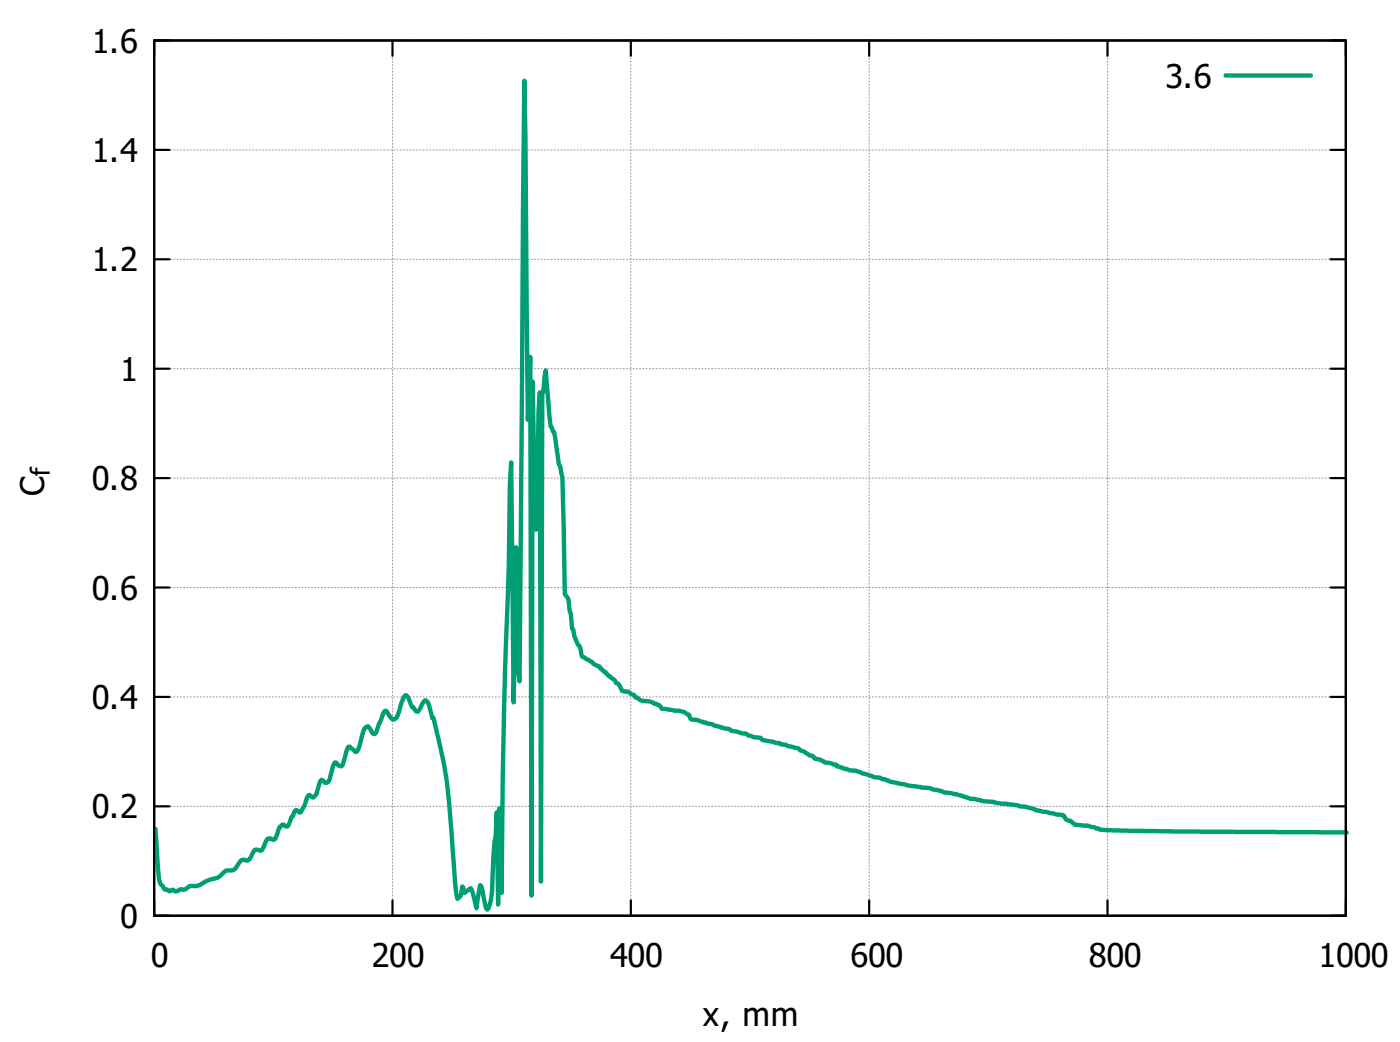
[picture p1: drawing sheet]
<svg xmlns="http://www.w3.org/2000/svg" width="226mm" height="168mm" viewBox="0 0 226 168" stroke-linecap="round" stroke-linejoin="round" font-family="sans-serif">
<g fill="none" stroke="#a0a0a4" stroke-width=".18" stroke-dasharray=".2 .4">
<path d="M24.9 6.5h192.1M24.9 24.2h192.1M24.9 59.4h192.1M24.9 41.8h192.1M24.9 77h192.1M24.9 94.7h192.1M24.9 112.3h192.1M24.9 129.9h192.1M24.9 147.6h192.1M24.9 147.6v-141.1M63.3 147.6v-141.1M101.7 147.6v-141.1"/>
<path d="M140.2 147.6v-141.1M178.6 147.6v-141.1M217 147.6v-141.1"/>
</g>
<g fill="none" stroke="#000" stroke-width=".35">
<path d="M24.9 6.5h192.1v141.1h-192.1zM27.3 6.5h-2.4v2.5M63.3 6.5v2.5M101.7 6.5v2.5M140.2 6.5v2.5M178.6 6.5v2.5M214.6 6.5h2.4v2.5M24.9 24.2h2.4M214.6 24.2h2.4M24.9 59.4h2.4M24.9 41.8h2.4M214.6 59.4h2.4"/>
<path d="M214.6 41.8h2.4M24.9 77h2.4M214.6 77h2.4M24.9 94.7h2.4M214.6 94.7h2.4M24.9 112.3h2.4M214.6 112.3h2.4M24.9 129.9h2.4M214.6 129.9h2.4M24.9 145.1v2.5h2.4M63.3 145.1v2.5M101.7 145.1v2.5"/>
<path d="M140.2 145.1v2.5M178.6 145.1v2.5M217 145.1v2.5h-2.4"/>
</g>
<path d="M197.6 12.2h13.8M25.1 133.6l.5 8.1 .2 .7 .8 1a.68 .68 0 0 1 .8 .2l.4-.2 .6 .3 .9-.4a1.07 1.07 0 0 0 1.2-.4l.4-.1a3.5 3.5 0 0 0 2.5-.8l.7-.3a2.8 2.8 0 0 0 2.2-1.2l.3-.2a1.46 1.46 0 0 0 1.8-.9l.4-.6a1.09 1.09 0 0 1 1.1-.1 3.9 3.9 0 0 0 1.1-1.7l.4-.1 .6 .2 .2-.1 .4-.7a1.38 1.38 0 0 1 .8-1.2h.1l.6 .2a2.17 2.17 0 0 0 .8-1.5l.2-.5 .6-.4a.62 .62 0 0 0 .7 .2l.6-1.5h.2l.4-1 .2-.1 .5 .5 .3-.2 .1-.4a4.1 4.1 0 0 0 .8-1.9l.2-.3 .2-.1 .6 .4 .3-.3 .3-.3 .5-2 .2-.2h.2l.4 .4 .2 .1 .4-.2 1-3.1h.1l.4 .4 .4 .2h.2l.2-.3 .6-2.1 .3-.8 .3 .1 .9 .8 .2-.1 .2-.4 .9-3.3 .6-.4 .8 1.2 .4 .1 .2-.3 .8-2a1.74 1.74 0 0 1 .7-1.5l.8 1.1 .4 .3a.9 .9 0 0 0 .7-.7l.6-1.8 .6-1.3 .2-.1 .2 .2 .8 1.8h.1l.6 .7h.2l.8-1.4 .4-.5 .4 .3 .7 2.6h.2l.8 3.3a73.2 73.2 0 0 1 2.1 15.1l.6 8.1 .4 2.7 .5-.6 .2-1.4 .2 .1 .2 .9 1-.8 .2 .3 .7 3 .6-3.8 .2 .2 .8 3.6 .2 .2a5.7 5.7 0 0 0 .7-2.8l.3-5.5 .1-2.5 .2-1.1 .2-3.8 .2 14.9 .2-15.5 .2 .9 .2 12.7a1283 1283 0 0 1 1.2-52.9l.1-13.3 .2-3.2 .4 38.7 .4-25 .2 4 .2 15.7 .2 1.9 .8-96.8 .5 54.7 .4-10.2 .2 86.8 .2-82.8 .6 23.9 .4-19.2 .2-3 .1 78.9 .3-78.7 .1-.3 .4-3.4 .8 9 .2 .2 .2 .6 .2 .1 .7 5.2 .2 .3 .4 1.8 .4 18.9 .6 .8 .2 1.8 .2 .6 .1 2.3 .3 .2 .1 1.1 .6 1.3 .4 .5 .2 1.3 .2 .2 1.5 .8 .2 .3 1 .4 .2 .4 .6 .5h.1l.6 .7h.2l.2 .2a1.38 1.38 0 0 1 .8 .9l.4 .1 .5 1.2h.6a.72 .72 0 0 1 .8 .4 .93 .93 0 0 1 .7 .6 .83 .83 0 0 1 .8 .4l.8 .2a3.1 3.1 0 0 1 1.7 .4l.6 .3 .4 .5 2.1 .3h.8l.7 .2 .8 .5 .2 .6 .2 .1 1 .1 .9 .4 1.6 .4 .2 .1 1.3 .4a2.53 2.53 0 0 1 1.6 .5l1.9 .4a.76 .76 0 0 1 .7 .4h.4l.4 .2 1.2 .1a.86 .86 0 0 0 .9 .5l2.1 .4 .2 .2h.8l.4 .2 1.2 .3a.72 .72 0 0 1 .7 .4 2.92 2.92 0 0 1 1.5 .9 .69 .69 0 0 1 .8 .4l1 .2 .7 .5 1.8 .3 .2 .3 .4 .1 .8 .3h.3l.4 .2 1.2 .1 2.7 1 1.1 .1 .4 .3h.4l1 .4 3.2 .7 1.8 .2 1.3 .1 .6 .3 1.1 .1 .4 .3 2.1 .3 2.3 .7h.6a9.8 9.8 0 0 0 3.3 .6l.2 .1 1.9 .2 1.5 .2 .4 .1 1 .1 1.4 .4 .3 .2 4.5 .8a1.21 1.21 0 0 0 1.1 .9l.6 .6 2.1 .1 1.2 .4a8.2 8.2 0 0 0 3.2 .4l9.1 .2 28.3 .2" fill="none" stroke="#009e73" stroke-width=".71"/>
<g font-size="5.3">
<text x="14.8" y="8.5">1.6</text>
<text x="188" y="14.1">3.6</text>
<text x="14.8" y="26.1">1.4</text>
<text x="14.8" y="43.7">1.2</text>
<text x="19.4" y="61.4">1</text>
<text x="7.1" y="79.9" transform="rotate(-90 7.1 79.9)">C</text>
<text x="14.8" y="79">0.8</text>
<text x="14.8" y="96.6">0.6</text>
<text x="14.8" y="114.3">0.4</text>
<text x="14.8" y="131.9">0.2</text>
<text x="19.4" y="149.5">0</text>
<text x="24.3" y="155.9">0</text>
<text x="59.9" y="155.9">200</text>
<text x="98.4" y="155.9">400</text>
<text x="137.2" y="155.9">600</text>
<text x="175.6" y="155.9">800</text>
<text x="212.6" y="155.9">1000</text>
<text x="113.4" y="165.4">x, mm</text>
</g>
<text font-size="4.2" x="8.1" y="76.7" transform="rotate(-90 8.1 76.7)">f</text>
</svg>
